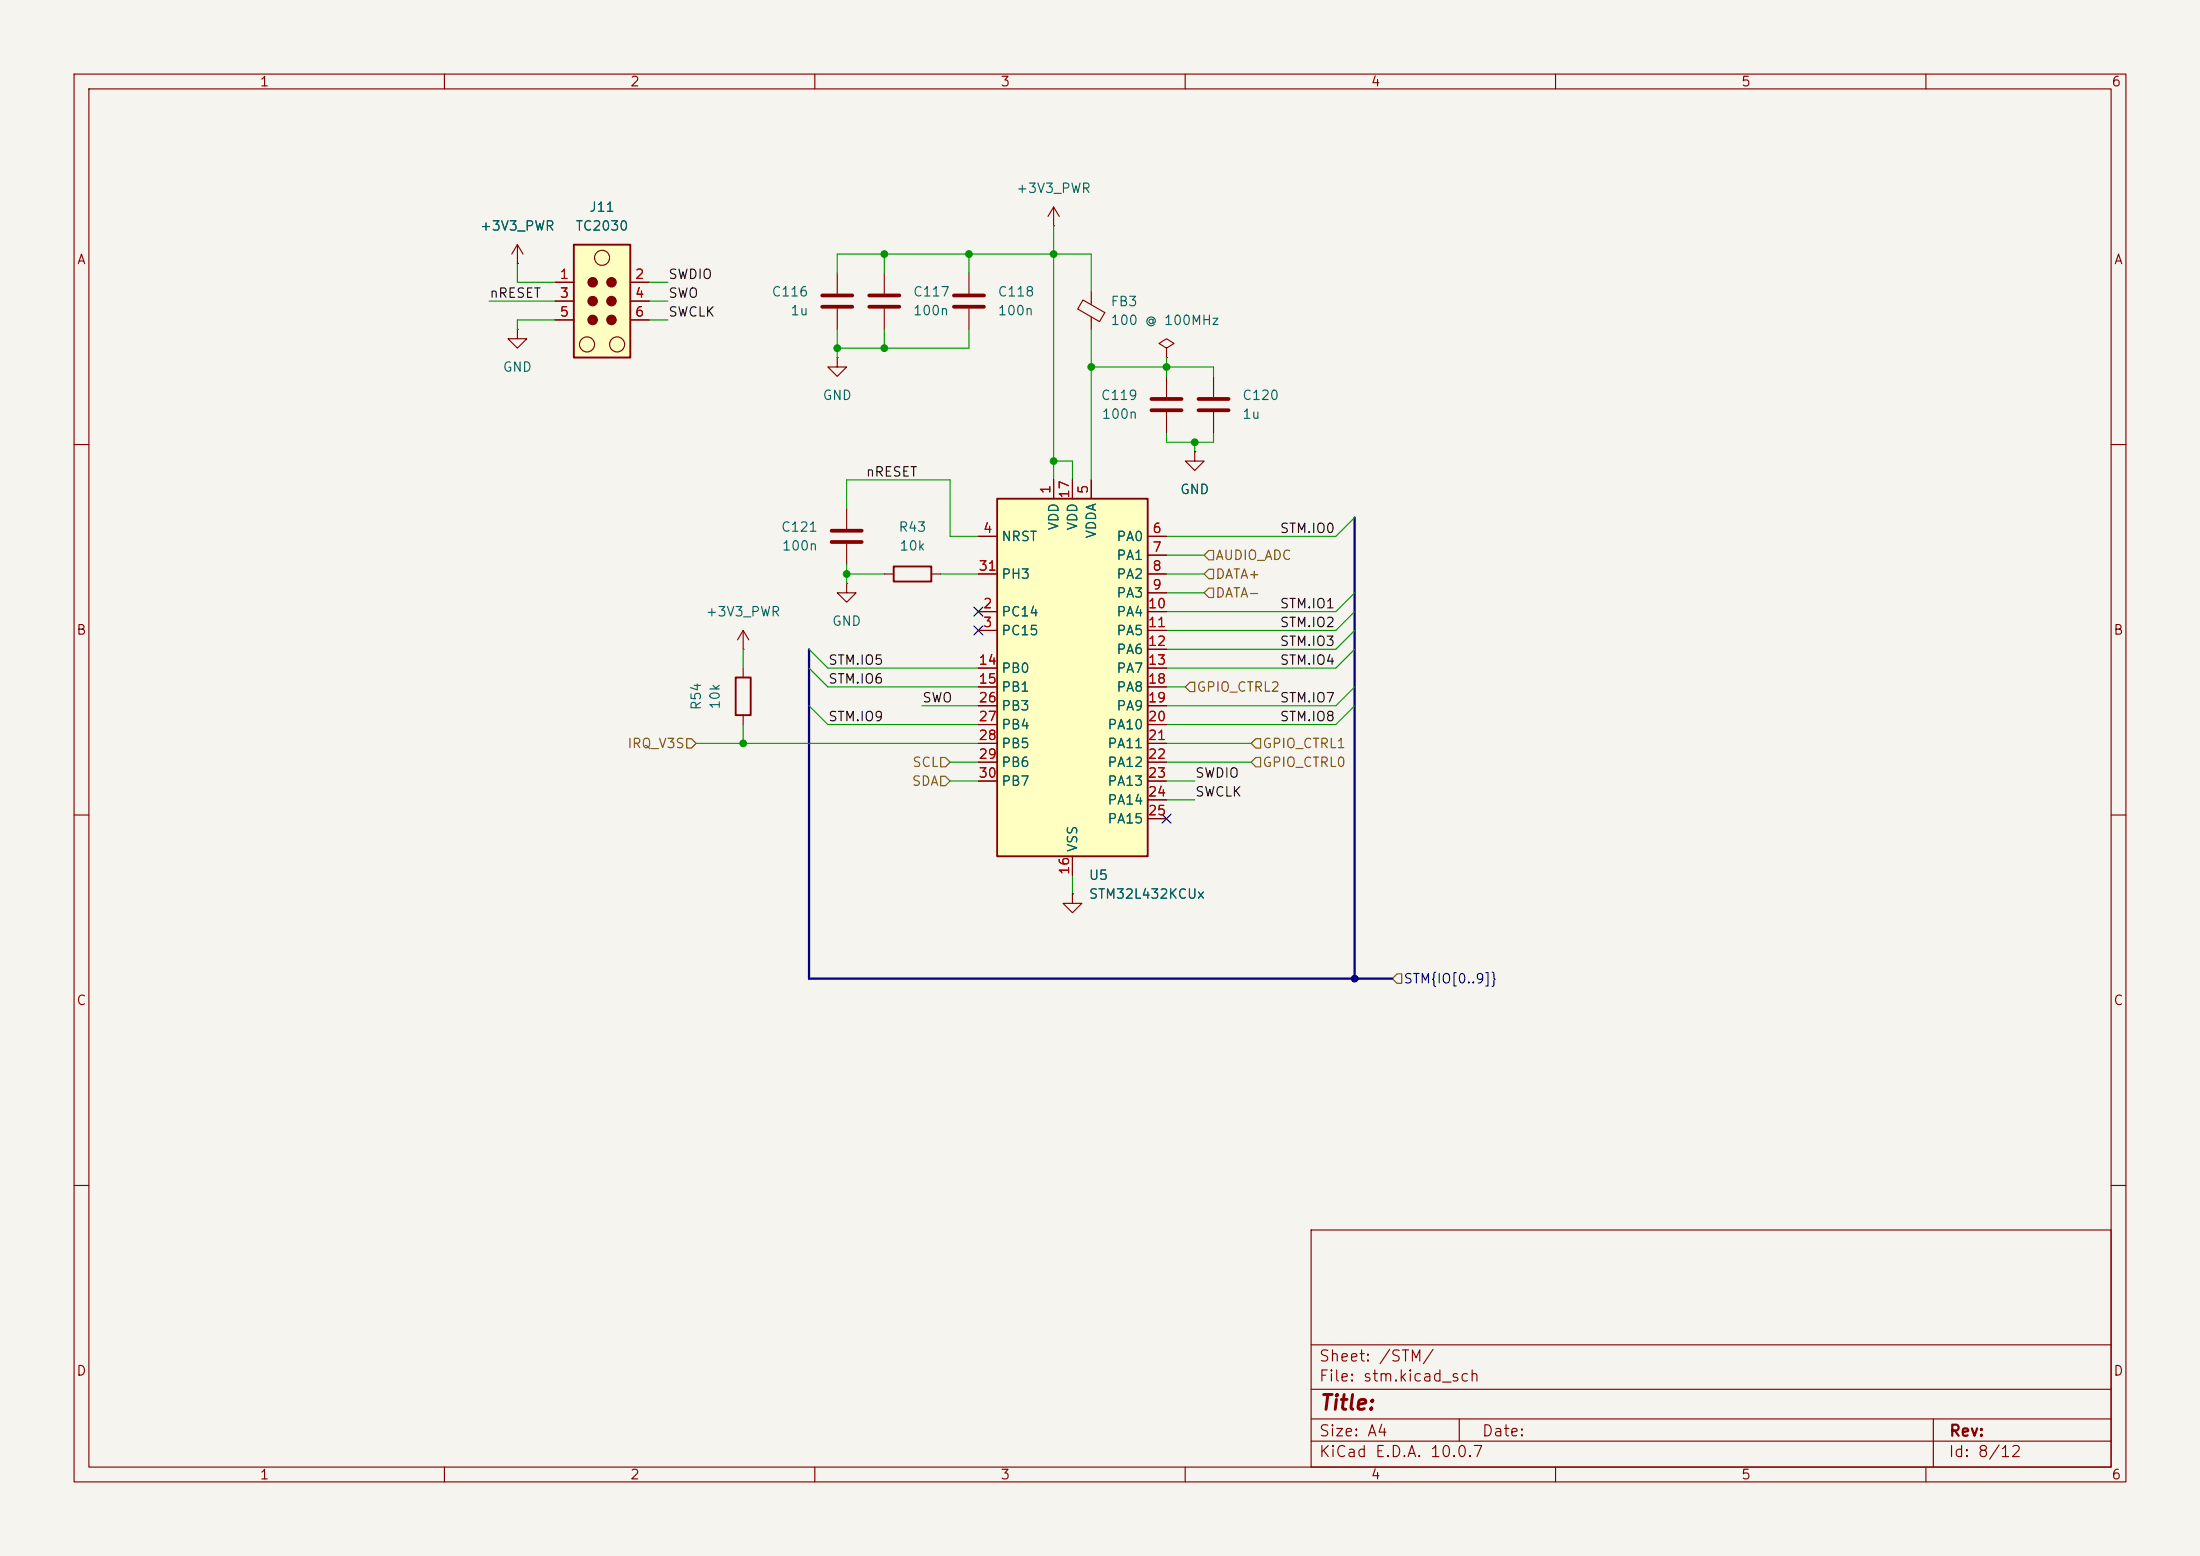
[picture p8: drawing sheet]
<svg xmlns="http://www.w3.org/2000/svg" width="297mm" height="210mm" viewBox="0 0 297 210" stroke-linecap="round" stroke-linejoin="round" font-family="sans-serif">
<path d="M0 0h297v210h-297z" fill="#f5f4ef" stroke="#f5f4ef" stroke-width=".14"/>
<g fill="none" stroke="#840000" stroke-width=".15">
<path d="M10 10h277v190h-277zM12 12h273v186h-273zM60 10v2M110 10v2M160 10v2M210 10v2M260 10v2M130.8 36.8v2.8M142.2 30.5h.1M142.2 27.9l-.7 1.3M142.2 27.9l.8 1.3M142.2 27.9v2.6"/>
<path d="M130.8 41.7v2.8M163.8 50.8v2.8M163.8 55.6v2.8M10 60h2M285 60h2M10 110h2M285 110h2M10 160h2M177 166h108v32h-108zM285 160h2M60 198v2M110 198v2"/>
<path d="M160 198v2M177 194.5h108M177 191.5h108M177 187.5h108M177 181.5h108M197 191.5v3M210 198v2M260 198v2M261 191.5v6.5"/>
</g>
<path d="M128.8 39.9h4M128.8 41.4h4M161.8 53.8h4.1M161.8 55.4h4.1" fill="none" stroke="#840000" stroke-width=".51"/>
<path d="M77.5 33h7.6v15.3h-7.6z" fill="#ffffc2"/>
<path d="M77.5 33h7.6v15.3h-7.6zM99.3 91.4h2v5.1h-2z" fill="none" stroke="#840000" stroke-width=".25"/>
<g fill="none" stroke="#840000" stroke-width=".15">
<path d="M69.8 35.6h.1M69.8 33l-.7 1.3M69.8 33l.8 1.3M69.8 33v2.6M74.9 38.1h2.6M85.1 38.1h2.5M113 36.8v2.8M147.3 39.4v1.7M69.8 44.5v1.2h1.3l-1.3 1.3-1.2-1.3h1.2M69.8 44.5h.1M74.9 40.6h2.6M74.9 43.2h2.6"/>
<path d="M85.1 40.6h2.5M85.1 43.2h2.5M113 48.3v1.2h-1.2l1.2 1.3 1.3-1.3h-1.3M113 48.3h.1M113 41.7v2.8M146.2 40.5l2.9 1.7-.7 1.2-2.9-1.7zM147.3 42.8v1.7M157.5 47l1-.6-1-.7-1 .7 1 .6v1.3M157.5 48.3h.1M157.5 50.8v2.8M157.5 55.6v2.8M114.3 78.7v1.3h1.3l-1.3 1.3-1.3-1.3h1.3"/>
<path d="M114.3 78.7h.1M114.3 68.6v2.8M114.3 73.4v2.8M161.3 61v1.2h-1.3l1.3 1.3 1.3-1.3h-1.3M161.3 61h.1M100.3 87.6h.1M100.3 85.1l-.7 1.3M100.3 85.1l.8 1.3M100.3 85.1v2.5M100.3 90.2v1.2M100.3 96.5v1.3M144.8 120.7v1.2h1.2l-1.2 1.3-1.3-1.3h1.3"/>
<path d="M144.8 120.7h.1"/>
<circle cx="81.3" cy="34.8" r="1.02"/>
<circle cx="79.2" cy="46.5" r="1.02"/>
<circle cx="83.3" cy="46.5" r="1.02"/>
</g>
<g fill="#840000" stroke="#840000" stroke-width=".15">
<circle cx="80" cy="38.1" r=".63"/>
<circle cx="80" cy="40.6" r=".63"/>
<circle cx="80" cy="43.2" r=".63"/>
<circle cx="82.5" cy="38.1" r=".63"/>
<circle cx="82.5" cy="40.6" r=".63"/>
<circle cx="82.5" cy="43.2" r=".63"/>
</g>
<path d="M111 39.9h4.1M111 41.4h4.1M155.4 55.4h4.1M155.4 53.8h4.1M112.3 73.2h4M112.3 71.6h4" fill="none" stroke="#840000" stroke-width=".51"/>
<path d="M134.6 67.3h20.3v48.3h-20.3z" fill="#ffffc2"/>
<path d="M120.6 76.5h5.1v2h-5.1zM134.6 67.3h20.3v48.3h-20.3z" fill="none" stroke="#840000" stroke-width=".25"/>
<g fill="none" stroke="#840000" stroke-width=".15">
<path d="M69.8 35.6h.1M74.9 38.1h2.6M85.1 38.1h2.5M119.4 36.8v2.8M74.9 40.6h2.6M74.9 43.2h2.6M85.1 40.6h2.5M85.1 43.2h2.5M119.4 41.7v2.8M119.4 77.5h1.2M125.7 77.5h1.3M132.1 72.4h2.5"/>
<path d="M132.1 77.5h2.5M142.2 64.8v2.5M144.8 64.8v2.5M147.3 64.8v2.5M154.9 72.4h2.6M154.9 74.9h2.6M154.9 77.5h2.6M161.3 61h.1M132.1 82.6h2.5M132.1 85.1h2.5M132.1 90.2h2.5M132.1 92.7h2.5"/>
<path d="M132.1 95.3h2.5M132.1 97.8h2.5M154.9 82.6h2.6M154.9 85.1h2.6M154.9 80h2.6M154.9 87.6h2.6M154.9 90.2h2.6M154.9 92.7h2.6M154.9 95.3h2.6M154.9 97.8h2.6M132.1 100.3h2.5M132.1 102.9h2.5"/>
<path d="M132.1 105.4h2.5M144.8 115.6v2.5M154.9 100.3h2.6M154.9 102.9h2.6M154.9 105.4h2.6M154.9 108h2.6M154.9 110.5h2.6M144.8 120.7h.1"/>
</g>
<path d="M117.3 39.9h4.1M117.3 41.4h4.1" fill="none" stroke="#840000" stroke-width=".51"/>
<path d="M163.2 76.8h.6v1.3h-.6l-.6-.6zM163.2 79.4h.6v1.2h-.6l-.6-.6zM163.2 74.3h.6v1.3h-.6l-.6-.7zM92.7 99.7h.6l.7 .6-.7 .7h-.6zM160.7 92.1h.6v1.2h-.6l-.7-.6zM169.5 99.7h.7v1.3h-.7l-.6-.7zM127 102.2h.6l.7 .7-.7 .6h-.6zM127 104.8h.6l.7 .6-.7 .6h-.6zM169.5 102.2h.7v1.3h-.7l-.6-.6zM188.6 131.4h.6v1.3h-.6l-.6-.6z" fill="none" stroke="#725600" stroke-width=".15"/>
<path d="M182.9 69.9v62.2M109.2 87.6v44.5h78.8" fill="none" stroke="#000084" stroke-width=".3"/>
<g fill="none" stroke="#009600" stroke-width=".15">
<path d="M69.8 35.6v2.5h5.1M87.6 38.1h2.6M113 36.8v-2.5h34.3v5.1M119.4 34.3v2.5M130.8 34.3v2.5M142.2 30.5v34.3M66 40.6h8.9M74.9 43.2h-5.1v1.3M87.6 43.2h2.6M87.6 40.6h2.6M113 44.5v3.8M119.4 44.5v2.5"/>
<path d="M130.8 44.5v2.5h-17.8M147.3 44.5v20.3M147.3 49.5h16.5v1.3M157.5 48.3v2.5M157.5 58.4v1.3h6.3v-1.3M161.3 59.7v1.3M114.3 68.6v-3.8h14v7.6h3.8M114.3 76.2v2.5M114.3 77.5h5.1M127 77.5h5.1M142.2 62.2h2.6v2.6M157.5 77.5h5.1"/>
<path d="M157.5 74.9h5.1M182.9 69.9l-2.6 2.5h-22.8M100.3 87.6v2.6M100.3 97.8v2.5M109.2 95.3l2.6 2.5h20.3M109.2 87.6l2.6 2.6h20.3M109.2 90.2l2.6 2.5h20.3M124.5 95.3h7.6M157.5 92.7h2.5M157.5 80h5.1M182.9 95.3l-2.6 2.5h-22.8M182.9 92.7l-2.6 2.6h-22.8"/>
<path d="M182.9 87.6l-2.6 2.6h-22.8M182.9 80l-2.6 2.6h-22.8M182.9 85.1l-2.6 2.5h-22.8M182.9 82.6l-2.6 2.5h-22.8M94 100.3h38.1M128.3 105.4h3.8M128.3 102.9h3.8M144.8 118.1v2.6M157.5 100.3h11.4M157.5 105.4h3.8M157.5 108h3.8M157.5 102.9h11.4"/>
</g>
<path d="M131.5 84.5l1.2 1.2M131.5 81.9l1.2 1.3M132.7 84.5l-1.2 1.2M132.7 81.9l-1.2 1.3M156.9 109.9l1.2 1.2M158.1 109.9l-1.2 1.2" fill="none" stroke="#000084" stroke-width=".15"/>
<g fill="#009600" stroke="#009600" stroke-width=".14">
<circle cx="161.3" cy="59.7" r=".46"/>
<circle cx="157.5" cy="49.5" r=".46"/>
<circle cx="147.3" cy="49.5" r=".46"/>
<circle cx="114.3" cy="77.5" r=".46"/>
<circle cx="142.2" cy="62.2" r=".46"/>
<circle cx="100.3" cy="100.3" r=".46"/>
<circle cx="130.8" cy="34.3" r=".46"/>
<circle cx="142.2" cy="34.3" r=".46"/>
<circle cx="119.4" cy="47" r=".46"/>
<circle cx="113" cy="47" r=".46"/>
<circle cx="119.4" cy="34.3" r=".46"/>
</g>
<circle cx="182.9" cy="132.1" r=".46" fill="#000084" stroke="#000084" stroke-width=".14"/>
<text font-size="2" fill="#840000" x="178" y="190.8">Title:</text>
<g font-size="1.5" fill="#840000">
<text x="178" y="184.1">Sheet: /STM/</text>
<text x="178" y="186.8">File: stm.kicad_sch</text>
<text x="178" y="197">KiCad E.D.A. 10.0.7</text>
<text x="178" y="194.2">Size: A4</text>
<text x="200" y="194.2">Date:</text>
<text x="263" y="197">Id: 8/12</text>
<text x="263" y="194.2">Rev:</text>
</g>
<g font-size="1.3" fill="#840000">
<text x="35" y="12">1</text>
<text x="85" y="12">2</text>
<text x="135" y="12">3</text>
<text x="185" y="12">4</text>
<text x="235" y="12">5</text>
<text x="285" y="12">6</text>
<text x="10.3" y="36">A</text>
<text x="285.3" y="36">A</text>
<text x="10.2" y="86">B</text>
<text x="285.2" y="86">B</text>
<text x="10.2" y="136">C</text>
<text x="285.2" y="136">C</text>
<text x="10.2" y="186">D</text>
<text x="285.2" y="186">D</text>
<text x="35" y="200">1</text>
<text x="85" y="200">2</text>
<text x="135" y="200">3</text>
<text x="185" y="200">4</text>
<text x="235" y="200">5</text>
<text x="285" y="200">6</text>
</g>
<g font-size="1.3" fill="#006464">
<text x="79.5" y="28.9">J11</text>
<text x="137.1" y="26.4">+3V3_PWR</text>
<text x="64.7" y="31.4">+3V3_PWR</text>
<text x="77.6" y="31.4">TC2030</text>
<text x="104.1" y="40.3">C116</text>
<text x="123.2" y="40.3">C117</text>
<text x="134.6" y="40.3">C118</text>
<text x="149.8" y="41.6">FB3</text>
<text x="106.6" y="42.9">1u</text>
<text x="123.2" y="42.9">100n</text>
<text x="134.6" y="42.9">100n</text>
<text x="149.8" y="44.2">100 @ 100MHz</text>
<text x="67.8" y="50.5">GND</text>
<text x="111" y="54.3">GND</text>
<text x="148.5" y="54.3">C119</text>
<text x="148.7" y="56.8">100n</text>
<text x="167.6" y="54.3">C120</text>
<text x="167.6" y="56.8">1u</text>
<text x="143.2" y="71.7" transform="rotate(-90 143.2 71.7)">VDD</text>
<text x="145.7" y="71.7" transform="rotate(-90 145.7 71.7)">VDD</text>
<text x="159.2" y="67">GND</text>
<text x="105.4" y="72.1">C121</text>
<text x="105.5" y="74.6">100n</text>
<text x="121.2" y="72.1">R43</text>
<text x="121.3" y="74.6">10k</text>
<text x="135.1" y="73.4">NRST</text>
<text x="148.3" y="72.8" transform="rotate(-90 148.3 72.8)">VDDA</text>
<text x="150.6" y="73.4">PA0</text>
<text x="150.6" y="75.9">PA1</text>
<text x="95.2" y="83.5">+3V3_PWR</text>
<text x="135.1" y="83.5">PC14</text>
<text x="135.1" y="78.4">PH3</text>
<text x="150.6" y="78.4">PA2</text>
<text x="150.6" y="81">PA3</text>
<text x="150.6" y="83.5">PA4</text>
<text x="112.2" y="84.8">GND</text>
<text x="135.1" y="86.1">PC15</text>
<text x="150.6" y="86.1">PA5</text>
<text x="150.6" y="88.6">PA6</text>
<text x="94.9" y="96" transform="rotate(-90 94.9 96)">R54</text>
<text x="97.5" y="95.8" transform="rotate(-90 97.5 95.8)">10k</text>
<text x="135.1" y="91.1">PB0</text>
<text x="135.1" y="93.7">PB1</text>
<text x="150.6" y="91.1">PA7</text>
<text x="150.6" y="93.7">PA8</text>
<text x="135.1" y="96.2">PB3</text>
<text x="135.1" y="98.8">PB4</text>
<text x="135.1" y="101.3">PB5</text>
<text x="149.4" y="98.8">PA10</text>
<text x="149.4" y="101.3">PA11</text>
<text x="150.6" y="96.2">PA9</text>
<text x="135.1" y="103.8">PB6</text>
<text x="135.1" y="106.4">PB7</text>
<text x="149.4" y="103.8">PA12</text>
<text x="149.4" y="106.4">PA13</text>
<text x="149.4" y="108.9">PA14</text>
<text x="149.4" y="111.5">PA15</text>
<text x="145.7" y="115.1" transform="rotate(-90 145.7 115.1)">VSS</text>
<text x="146.9" y="119.1">U5</text>
<text x="146.9" y="121.6">STM32L432KCUx</text>
</g>
<g font-size="1.3" fill="#0f0f0f">
<text x="66" y="40.5">nRESET</text>
<text x="90.1" y="40.5">SWO</text>
<text x="90.1" y="38">SWDIO</text>
<text x="90.1" y="43.1">SWCLK</text>
<text x="116.8" y="64.6">nRESET</text>
<text x="172.7" y="72.3">STM.IO0</text>
<text x="172.7" y="82.4">STM.IO1</text>
<text x="172.7" y="85">STM.IO2</text>
<text x="172.7" y="87.5">STM.IO3</text>
<text x="111.7" y="92.6">STM.IO6</text>
<text x="111.7" y="90">STM.IO5</text>
<text x="124.4" y="95.1">SWO</text>
<text x="172.7" y="95.1">STM.IO7</text>
<text x="172.7" y="90">STM.IO4</text>
<text x="111.7" y="97.7">STM.IO9</text>
<text x="172.7" y="97.7">STM.IO8</text>
<text x="161.3" y="105.3">SWDIO</text>
<text x="161.3" y="107.8">SWCLK</text>
</g>
<g font-size="1.3" fill="#a90000">
<text x="75.5" y="38">1</text>
<text x="75.5" y="40.5">3</text>
<text x="85.6" y="38">2</text>
<text x="85.6" y="40.5">4</text>
<text x="75.5" y="43">5</text>
<text x="85.6" y="43">6</text>
<text x="142.1" y="66.8" transform="rotate(-90 142.1 66.8)">1</text>
<text x="144.6" y="67.4" transform="rotate(-90 144.6 67.4)">17</text>
<text x="147.2" y="66.8" transform="rotate(-90 147.2 66.8)">5</text>
<text x="132" y="77.3">31</text>
<text x="132.6" y="72.3">4</text>
<text x="155.5" y="72.3">6</text>
<text x="155.5" y="74.8">7</text>
<text x="155.5" y="77.3">8</text>
<text x="132.6" y="82.4">2</text>
<text x="154.9" y="82.4">10</text>
<text x="155.5" y="79.9">9</text>
<text x="132.6" y="85">3</text>
<text x="154.9" y="85">11</text>
<text x="154.9" y="87.5">12</text>
<text x="132" y="90">14</text>
<text x="132" y="92.6">15</text>
<text x="132" y="95.1">26</text>
<text x="154.9" y="90">13</text>
<text x="154.9" y="92.6">18</text>
<text x="154.9" y="95.1">19</text>
<text x="132" y="97.7">27</text>
<text x="132" y="100.2">28</text>
<text x="154.9" y="97.7">20</text>
<text x="154.9" y="100.2">21</text>
<text x="132" y="102.7">29</text>
<text x="132" y="105.3">30</text>
<text x="154.9" y="102.7">22</text>
<text x="154.9" y="105.3">23</text>
<text x="154.9" y="107.8">24</text>
<text x="154.9" y="110.4">25</text>
<text x="144.6" y="118.2" transform="rotate(-90 144.6 118.2)">16</text>
</g>
<g font-size="1.3" fill="#725600">
<text x="164" y="75.9">AUDIO_ADC</text>
<text x="164" y="78.4">DATA+</text>
<text x="164" y="81">DATA-</text>
<text x="161.5" y="93.7">GPIO_CTRL2</text>
<text x="84.6" y="101.3">IRQ_V3S</text>
<text x="170.3" y="101.3">GPIO_CTRL1</text>
<text x="123" y="106.4">SDA</text>
<text x="123.1" y="103.8">SCL</text>
<text x="170.3" y="103.8">GPIO_CTRL0</text>
</g>
<text font-size="1.3" fill="#000084" x="189.4" y="133">STM{IO[0..9]}</text>
</svg>
